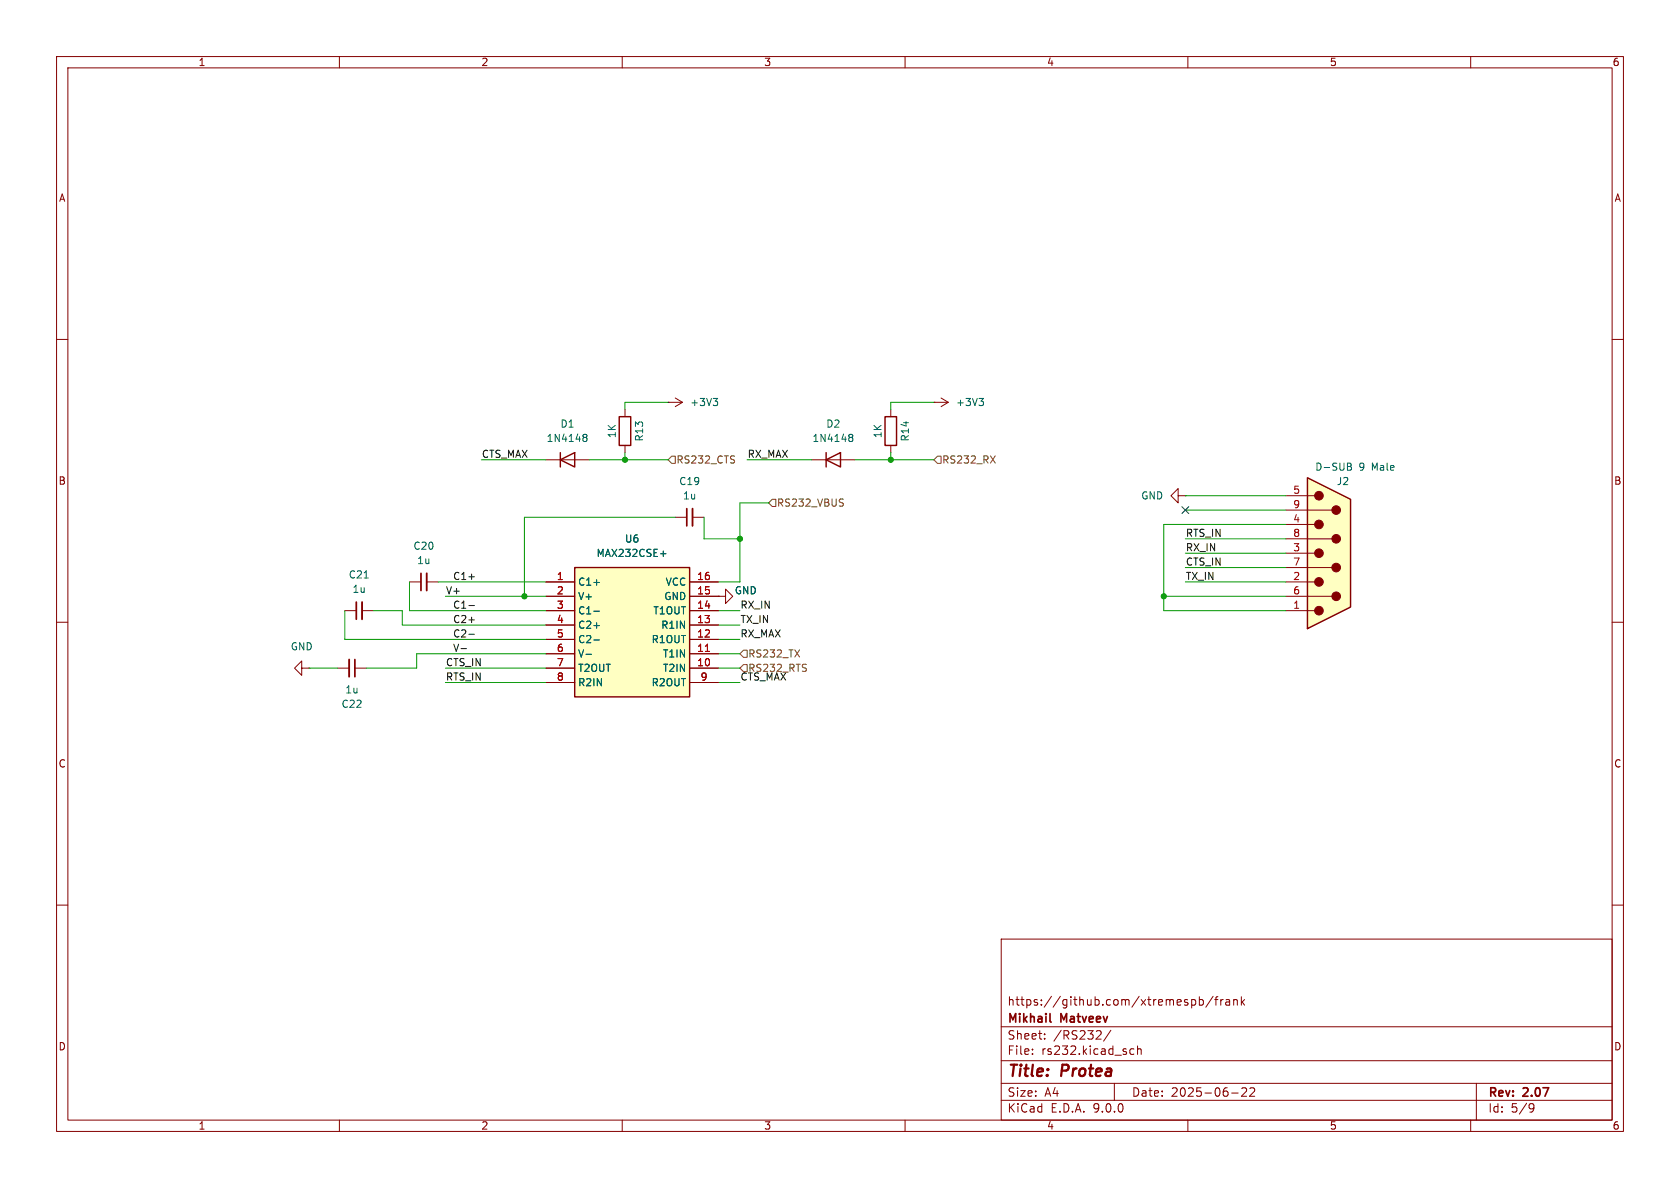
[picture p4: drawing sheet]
<svg xmlns="http://www.w3.org/2000/svg" width="297mm" height="210mm" viewBox="0 0 297 210" stroke-linecap="round" stroke-linejoin="round" font-family="sans-serif">
<g fill="none" stroke="#840000" stroke-width=".18">
<path d="M10 10h277v190h-277zM12 12h273v186h-273zM60 10v2M110 10v2M160 10v2M210 10v2M260 10v2M10 60h2M118.1 71.1h.1M118.1 71.1h2.5M119.4 70.4l1.2 .7M120.6 71.1l-1.2 .8"/>
<path d="M285 60h2M96.5 81.3h7.6M119.4 91.4h2M122.4 91.4h2.1M10 110h2M53.3 118.1v-1.3l-1.2 1.3 1.2 1.3v-1.3h1.3M54.6 118.1h.1M59.7 118.1h2M62.7 118.1h2.1M72.4 102.9h2M75.4 102.9h2.1M127 105.4h1.3v-1.3l1.2 1.3-1.2 1.3v-1.3"/>
<path d="M127 105.4h.1M285 110h2M10 160h2M177 166h108v32h-108zM210.7 176.8l.4-.1 .3 .3v.4l-.2 .2h-.5M212 176.8l.5-.1 .2 .3v.4l-.1 .2h-.6M212 176.2v1.5M214.5 176.1l-1.3 2M214.7 176.7h.6M215.3 176.2l-.3 .2v1.3M215.8 176.7v1M216.2 176.7l-.2 .1-.2 .2"/>
<path d="M216.7 176.8h.6l.1 .9M217.4 177.1h-.5a.29 .29 0 0 0-.2 .3 .29 .29 0 0 0 .2 .3l.5-.1M218.1 176.8l.2-.1 .4 .1v.9M218.1 176.7v1M219.5 176.2v1.5M219.6 177.1l.4 .6M220 176.7l-.5 .6M285 160h2M60 198v2M110 198v2M160 198v2M177 194.5h108"/>
<path d="M177 191.5h108M177 187.5h108M177 181.5h108M182.5 186.3v.1M182.5 185.5v.1M184.7 183.6v.1M184.7 182.8v.1M194.5 182.3l.2 .2-.1 .3-.9 .9h1M196.4 182.1l-1.3 2M197 191.5v3M199.7 186.1l.3 .3 .5-.1M200.5 185.5l-.5-.1-.3 .3"/>
<path d="M201.1 185.5l.2-.1 .4 .1v.9M201.1 184.9v1.5M210 198v2M217.7 193.2h1.2M219.5 192.4l.6-.1 .2 .1 .1 .3-.9 1.1h.9M221 192.4l.5-.1 .2 .1 .1 .3-.9 1.1h.9M260 198v2M261 191.5v6.5M270.6 195.1l.5 .1a.99 .99 0 0 1-.4 1.4h-.2M271.2 195.7l-.3 .3h-.3"/>
</g>
<path d="M121.4 89.9v3.1M62.7 116.6v3M74.4 101.3v3.1M185.6 180.5l.2 .2" fill="none" stroke="#840000" stroke-width=".3"/>
<path d="M122.4 89.9v3.1M61.7 116.6v3M75.4 101.3v3.1" fill="none" stroke="#840000" stroke-width=".33"/>
<path d="M103.2 77.3h.1M103.2 76.8h.3l.2 .1 .1 .2-.3 .2M103.3 77.3h.2M103.3 77.3l-.1 .1M103.5 77.3l.3 .3-.1 .3-.2 .1h-.3M126.1 70.4h.8l-.5 .5M126.6 70.9l.3 .3v.3l-.3 .2" fill="none" stroke="#006464" stroke-width=".18"/>
<path d="M99.1 81.3l2.5-1.3v2.6zM99.1 80v2.6" fill="none" stroke="#840000" stroke-width=".25"/>
<path d="M101.6 100.3h20.3v22.9h-20.3z" fill="#ffffc2"/>
<path d="M146 81.3l2.6-1.3v2.6zM146 80v2.6M101.6 100.3h20.3v22.9h-20.3z" fill="none" stroke="#840000" stroke-width=".25"/>
<g fill="none" stroke="#840000" stroke-width=".18">
<path d="M165.1 71.1h.1M165.1 71.1h2.5M166.4 70.4l1.2 .7M167.6 71.1l-1.2 .8M143.5 81.3h7.6M208.3 87.6v-1.2l-1.3 1.2 1.3 1.3v-1.3h1.2M209.5 87.6h.1M96.5 102.9h5.1M96.5 105.4h5.1M96.5 108h5.1M96.5 110.5h5.1M96.5 113h5.1"/>
<path d="M96.5 115.6h5.1M96.5 118.1h5.1M121.9 102.9h5.1M121.9 105.4h5.1M121.9 108h5.1M121.9 110.5h5.1M121.9 113h5.1M121.9 115.6h5.1M121.9 118.1h5.1M96.5 120.7h5.1M121.9 120.7h5.1"/>
</g>
<g fill="none" stroke="#006464" stroke-width=".18">
<path d="M150.2 77.3h.1M150.2 76.8h.3l.2 .1 .1 .2-.3 .2M150.3 77.3h.2M150.3 77.3l-.1 .1M150.5 77.3l.3 .3-.1 .3-.2 .1h-.3M173.1 70.4h.8l-.5 .5M173.6 70.9l.3 .3v.3l-.3 .2M116.8 97.9h.9M103.6 115.7h1M105 103h1M105 108h1M105 110.6h1"/>
<path d="M105 113.1h1"/>
</g>
<path d="M124.7 115.2h.7" fill="none" stroke="#a90000" stroke-width=".18"/>
<path d="M231.1 84.5l7.7 3.8v19l-7.7 3.8z" fill="#ffffc2"/>
<g fill="none" stroke="#840000" stroke-width=".18">
<path d="M110.5 72.4v1.3M110.5 78.7v1.3M157.5 72.4v1.3M157.5 78.7v1.3M227.3 87.6h5.1M227.3 90.2h8.2M227.3 92.7h5.1M227.3 95.3h8.2M227.3 97.8h5.1M61 108h2M64 108h2M96.5 102.9h5.1"/>
<path d="M96.5 105.4h5.1M96.5 108h5.1M96.5 110.5h5.1M96.5 113h5.1M96.5 115.6h5.1M96.5 118.1h5.1M121.9 102.9h5.1M121.9 105.4h5.1M121.9 108h5.1M121.9 110.5h5.1M121.9 113h5.1M121.9 115.6h5.1"/>
<path d="M121.9 118.1h5.1M127 105.4h.1M227.3 100.3h8.2M227.3 102.9h5.1M227.3 105.4h8.2M227.3 108h5.1M96.5 120.7h5.1M121.9 120.7h5.1"/>
</g>
<path d="M109.5 73.7h2v5h-2zM156.5 73.7h2v5h-2zM231.1 84.5l7.7 3.8v19l-7.7 3.8z" fill="none" stroke="#840000" stroke-width=".25"/>
<g fill="#840000" stroke="#840000" stroke-width=".18">
<circle cx="233.2" cy="87.6" r=".76"/>
<circle cx="233.2" cy="92.7" r=".76"/>
<circle cx="233.2" cy="97.8" r=".76"/>
<circle cx="233.2" cy="102.9" r=".76"/>
<circle cx="233.2" cy="107.9" r=".76"/>
<circle cx="236.2" cy="90.2" r=".76"/>
<circle cx="236.2" cy="95.2" r=".76"/>
<circle cx="236.2" cy="100.3" r=".76"/>
<circle cx="236.2" cy="105.4" r=".76"/>
</g>
<path d="M116.8 97.9h.9M238.2 81.9l.6 .1 .1 .2-.3 .3M238.2 82.5h.4M238.6 82.5l.3 .2v.3l-.7 .1M64.4 102.2h.7M103.6 115.7h1M105 103h1M105 108h1M105 110.6h1M105 113.1h1" fill="none" stroke="#006464" stroke-width=".18"/>
<path d="M63 106.4v3.1" fill="none" stroke="#840000" stroke-width=".3"/>
<path d="M64 106.4v3.1" fill="none" stroke="#840000" stroke-width=".33"/>
<path d="M118.1 81.3l.6-.7h.7v1.3h-.7zM136.5 88.3h.7v1.2h-.7l-.6-.6zM148.9 88.2l.2 .1M149 88.9l.1 .2-.1 .3M165.7 80.6h.7v1.3h-.7l-.6-.6zM175.1 80.6l.8 1.3M175.9 80.6l-.8 1.3M131.4 114.9h.7v1.3h-.7l-.6-.6zM131.4 117.5h.7v1.2h-.7l-.6-.6z" fill="none" stroke="#725600" stroke-width=".18"/>
<path d="M81.5 114.7h1M82.9 102h1M82.9 107h1M82.9 112.1h1M82.9 109.6h1" fill="none" stroke="#0f0f0f" stroke-width=".18"/>
<g fill="none" stroke="#009600" stroke-width=".18">
<path d="M118.1 71.1h-7.6v1.3M165.1 71.1h-7.6v1.3M85.1 81.3h11.4M104.1 81.3h14M110.5 80v1.3M119.4 91.4h-26.7v14M124.5 91.4v3.9h6.3M132.1 81.3h11.4M135.9 88.9h-5.1v14h-3.8M151.1 81.3h14M157.5 80v1.3M209.5 87.6h17.8"/>
<path d="M209.5 90.2h17.8M209.5 95.3h17.8M209.5 97.8h17.8M227.3 92.7h-21.6v15.3h21.6M54.6 118.1h5.1M61 108v5h35.5M66 108h5.1v2.5h25.4M72.4 102.9v5.1h24.1M77.5 102.9h19M78.7 105.4h17.8M78.7 118.1h17.8M96.5 115.6h-22.8v2.5h-8.9"/>
<path d="M127 110.5h3.8M127 108h3.8M127 118.1h3.8M127 113h3.8M127 115.6h3.8M205.7 105.4h21.6M209.5 102.9h17.8M209.5 100.3h17.8M78.7 120.7h17.8M127 120.7h3.8"/>
</g>
<path d="M208.9 89.6l1.3 1.2M210.2 89.6l-1.3 1.2" fill="none" stroke="#000084" stroke-width=".18"/>
<path d="M124.7 115.2h.7" fill="none" stroke="#a90000" stroke-width=".18"/>
<g fill="#009600" stroke="#009600" stroke-width=".18">
<circle cx="92.7" cy="105.4" r=".46"/>
<circle cx="130.8" cy="95.3" r=".46"/>
<circle cx="205.7" cy="105.4" r=".46"/>
<circle cx="157.5" cy="81.3" r=".46"/>
<circle cx="110.5" cy="81.3" r=".46"/>
</g>
<g font-size="2.8" fill="#840000">
<text x="178" y="190.9">Title:</text>
<text x="187.7" y="190.9">Protea</text>
</g>
<g font-size="2.1" fill="#840000">
<text x="178" y="178">https://github.com/xtremespb/frank</text>
<text x="178" y="184">Sheet:</text>
<text x="178" y="181.2">Mikhail</text>
<text x="186.2" y="184">/RS232/</text>
<text x="187.6" y="181.2">Matveev</text>
<text x="178" y="186.7">File:</text>
<text x="184.1" y="186.7">rs232.kicad_sch</text>
<text x="178" y="196.9">KiCad</text>
<text x="178" y="194.1">Size:</text>
<text x="184.7" y="194.1">A4</text>
<text x="185.7" y="196.9">E.D.A.</text>
<text x="193.3" y="196.9">9.0.0</text>
<text x="200" y="194.1">Date:</text>
<text x="207" y="194.1">2025-06-22</text>
<text x="263" y="194.3">Rev:</text>
<text x="263" y="196.9">Id:</text>
<text x="267.1" y="196.9">5/9</text>
<text x="269.4" y="194.3">2.07</text>
</g>
<g font-size="1.8" fill="#840000">
<text x="35" y="11.9">1</text>
<text x="85" y="11.9">2</text>
<text x="135" y="11.9">3</text>
<text x="185" y="11.9">4</text>
<text x="235" y="11.9">5</text>
<text x="285" y="11.9">6</text>
<text x="10.3" y="35.9">A</text>
<text x="285.3" y="35.9">A</text>
<text x="10.3" y="85.9">B</text>
<text x="285.3" y="85.9">B</text>
<text x="10.3" y="135.9">C</text>
<text x="285.3" y="135.9">C</text>
<text x="10.3" y="185.9">D</text>
<text x="285.3" y="185.9">D</text>
<text x="35" y="199.9">1</text>
<text x="85" y="199.9">2</text>
<text x="135" y="199.9">3</text>
<text x="185" y="199.9">4</text>
<text x="235" y="199.9">5</text>
<text x="285" y="199.9">6</text>
</g>
<g font-size="1.8" fill="#006464">
<text x="121.9" y="72">+3V3</text>
<text x="168.9" y="72">+3V3</text>
<text x="99" y="75.8">D1</text>
<text x="109.1" y="77.5" transform="rotate(-90 109.1 77.5)">1K</text>
<text x="146" y="75.8">D2</text>
<text x="156.1" y="77.5" transform="rotate(-90 156.1 77.5)">1K</text>
<text x="96.5" y="78.3">1N4148</text>
<text x="113.9" y="78.1" transform="rotate(-90 113.9 78.1)">R13</text>
<text x="143.5" y="78.3">1N4148</text>
<text x="160.9" y="78.1" transform="rotate(-90 160.9 78.1)">R14</text>
<text x="232.4" y="83.4">D-SUB</text>
<text x="240.2" y="83.4">9</text>
<text x="242.6" y="83.4">Male</text>
<text x="120" y="86">C19</text>
<text x="120.6" y="88.5">1u</text>
<text x="201.7" y="88.5">GND</text>
<text x="236.2" y="86">J2</text>
<text x="73" y="97.4">C20</text>
<text x="73.7" y="99.9">1u</text>
<text x="105.4" y="98.7">MAX232CSE+</text>
<text x="110.4" y="96.1">U6</text>
<text x="61.6" y="102.5">C21</text>
<text x="62.2" y="105">1u</text>
<text x="102.1" y="103.7">C1+</text>
<text x="102.1" y="106.3">V+</text>
<text x="117.3" y="106.3">GND</text>
<text x="117.6" y="103.7">VCC</text>
<text x="129.8" y="105.3">GND</text>
<text x="102.1" y="108.8">C1-</text>
<text x="102.1" y="111.4">C2+</text>
<text x="102.1" y="113.9">C2-</text>
<text x="115.1" y="113.9">R1OUT</text>
<text x="115.4" y="108.8">T1OUT</text>
<text x="116.8" y="111.4">R1IN</text>
<text x="51.3" y="115.2">GND</text>
<text x="102.1" y="116.4">V-</text>
<text x="102.1" y="119">T2OUT</text>
<text x="117.1" y="116.4">T1IN</text>
<text x="117.1" y="119">T2IN</text>
<text x="60.3" y="125.3">C22</text>
<text x="60.9" y="122.8">1u</text>
<text x="102.1" y="121.5">R2IN</text>
<text x="115.1" y="121.5">R2OUT</text>
</g>
<g font-size="1.8" fill="#0f0f0f">
<text x="85.1" y="81">CTS_MAX</text>
<text x="132.1" y="81">RX_MAX</text>
<text x="209.5" y="95">RTS_IN</text>
<text x="209.5" y="100.1">CTS_IN</text>
<text x="209.5" y="97.5">RX_IN</text>
<text x="78.7" y="105.1">V+</text>
<text x="80" y="102.6">C1+</text>
<text x="80" y="107.7">C1-</text>
<text x="130.8" y="107.7">RX_IN</text>
<text x="209.5" y="102.6">TX_IN</text>
<text x="80" y="112.8">C2-</text>
<text x="80" y="110.2">C2+</text>
<text x="130.8" y="112.8">RX_MAX</text>
<text x="130.8" y="110.2">TX_IN</text>
<text x="78.7" y="117.8">CTS_IN</text>
<text x="80" y="115.3">V-</text>
<text x="78.7" y="120.4">RTS_IN</text>
<text x="130.8" y="120.4">CTS_MAX</text>
</g>
<g font-size="1.8" fill="#725600">
<text x="119.5" y="82.1">RS232_CTS</text>
<text x="166.5" y="82.1">RS232_RX</text>
<text x="137.3" y="89.8">RS232_VBUS</text>
<text x="132.2" y="116.4">RS232_TX</text>
<text x="132.2" y="119">RS232_RTS</text>
</g>
<g font-size="1.8" fill="#a90000">
<text x="228.5" y="87.4">5</text>
<text x="228.5" y="89.9">9</text>
<text x="228.5" y="92.5">4</text>
<text x="228.5" y="95">8</text>
<text x="228.5" y="97.5">3</text>
<text x="228.5" y="100.1">7</text>
<text x="98.4" y="102.6">1</text>
<text x="98.4" y="105.2">2</text>
<text x="98.4" y="107.7">3</text>
<text x="123.1" y="102.6">16</text>
<text x="123.1" y="105.2">15</text>
<text x="123.1" y="107.7">14</text>
<text x="228.5" y="102.6">2</text>
<text x="228.5" y="105.2">6</text>
<text x="228.5" y="107.7">1</text>
<text x="98.4" y="110.2">4</text>
<text x="98.4" y="112.8">5</text>
<text x="123.1" y="110.2">13</text>
<text x="123.1" y="112.8">12</text>
<text x="98.4" y="115.3">6</text>
<text x="98.4" y="117.9">7</text>
<text x="123.1" y="115.3">11</text>
<text x="123.1" y="117.9">10</text>
<text x="98.4" y="120.4">8</text>
<text x="123.8" y="120.4">9</text>
</g>
</svg>
